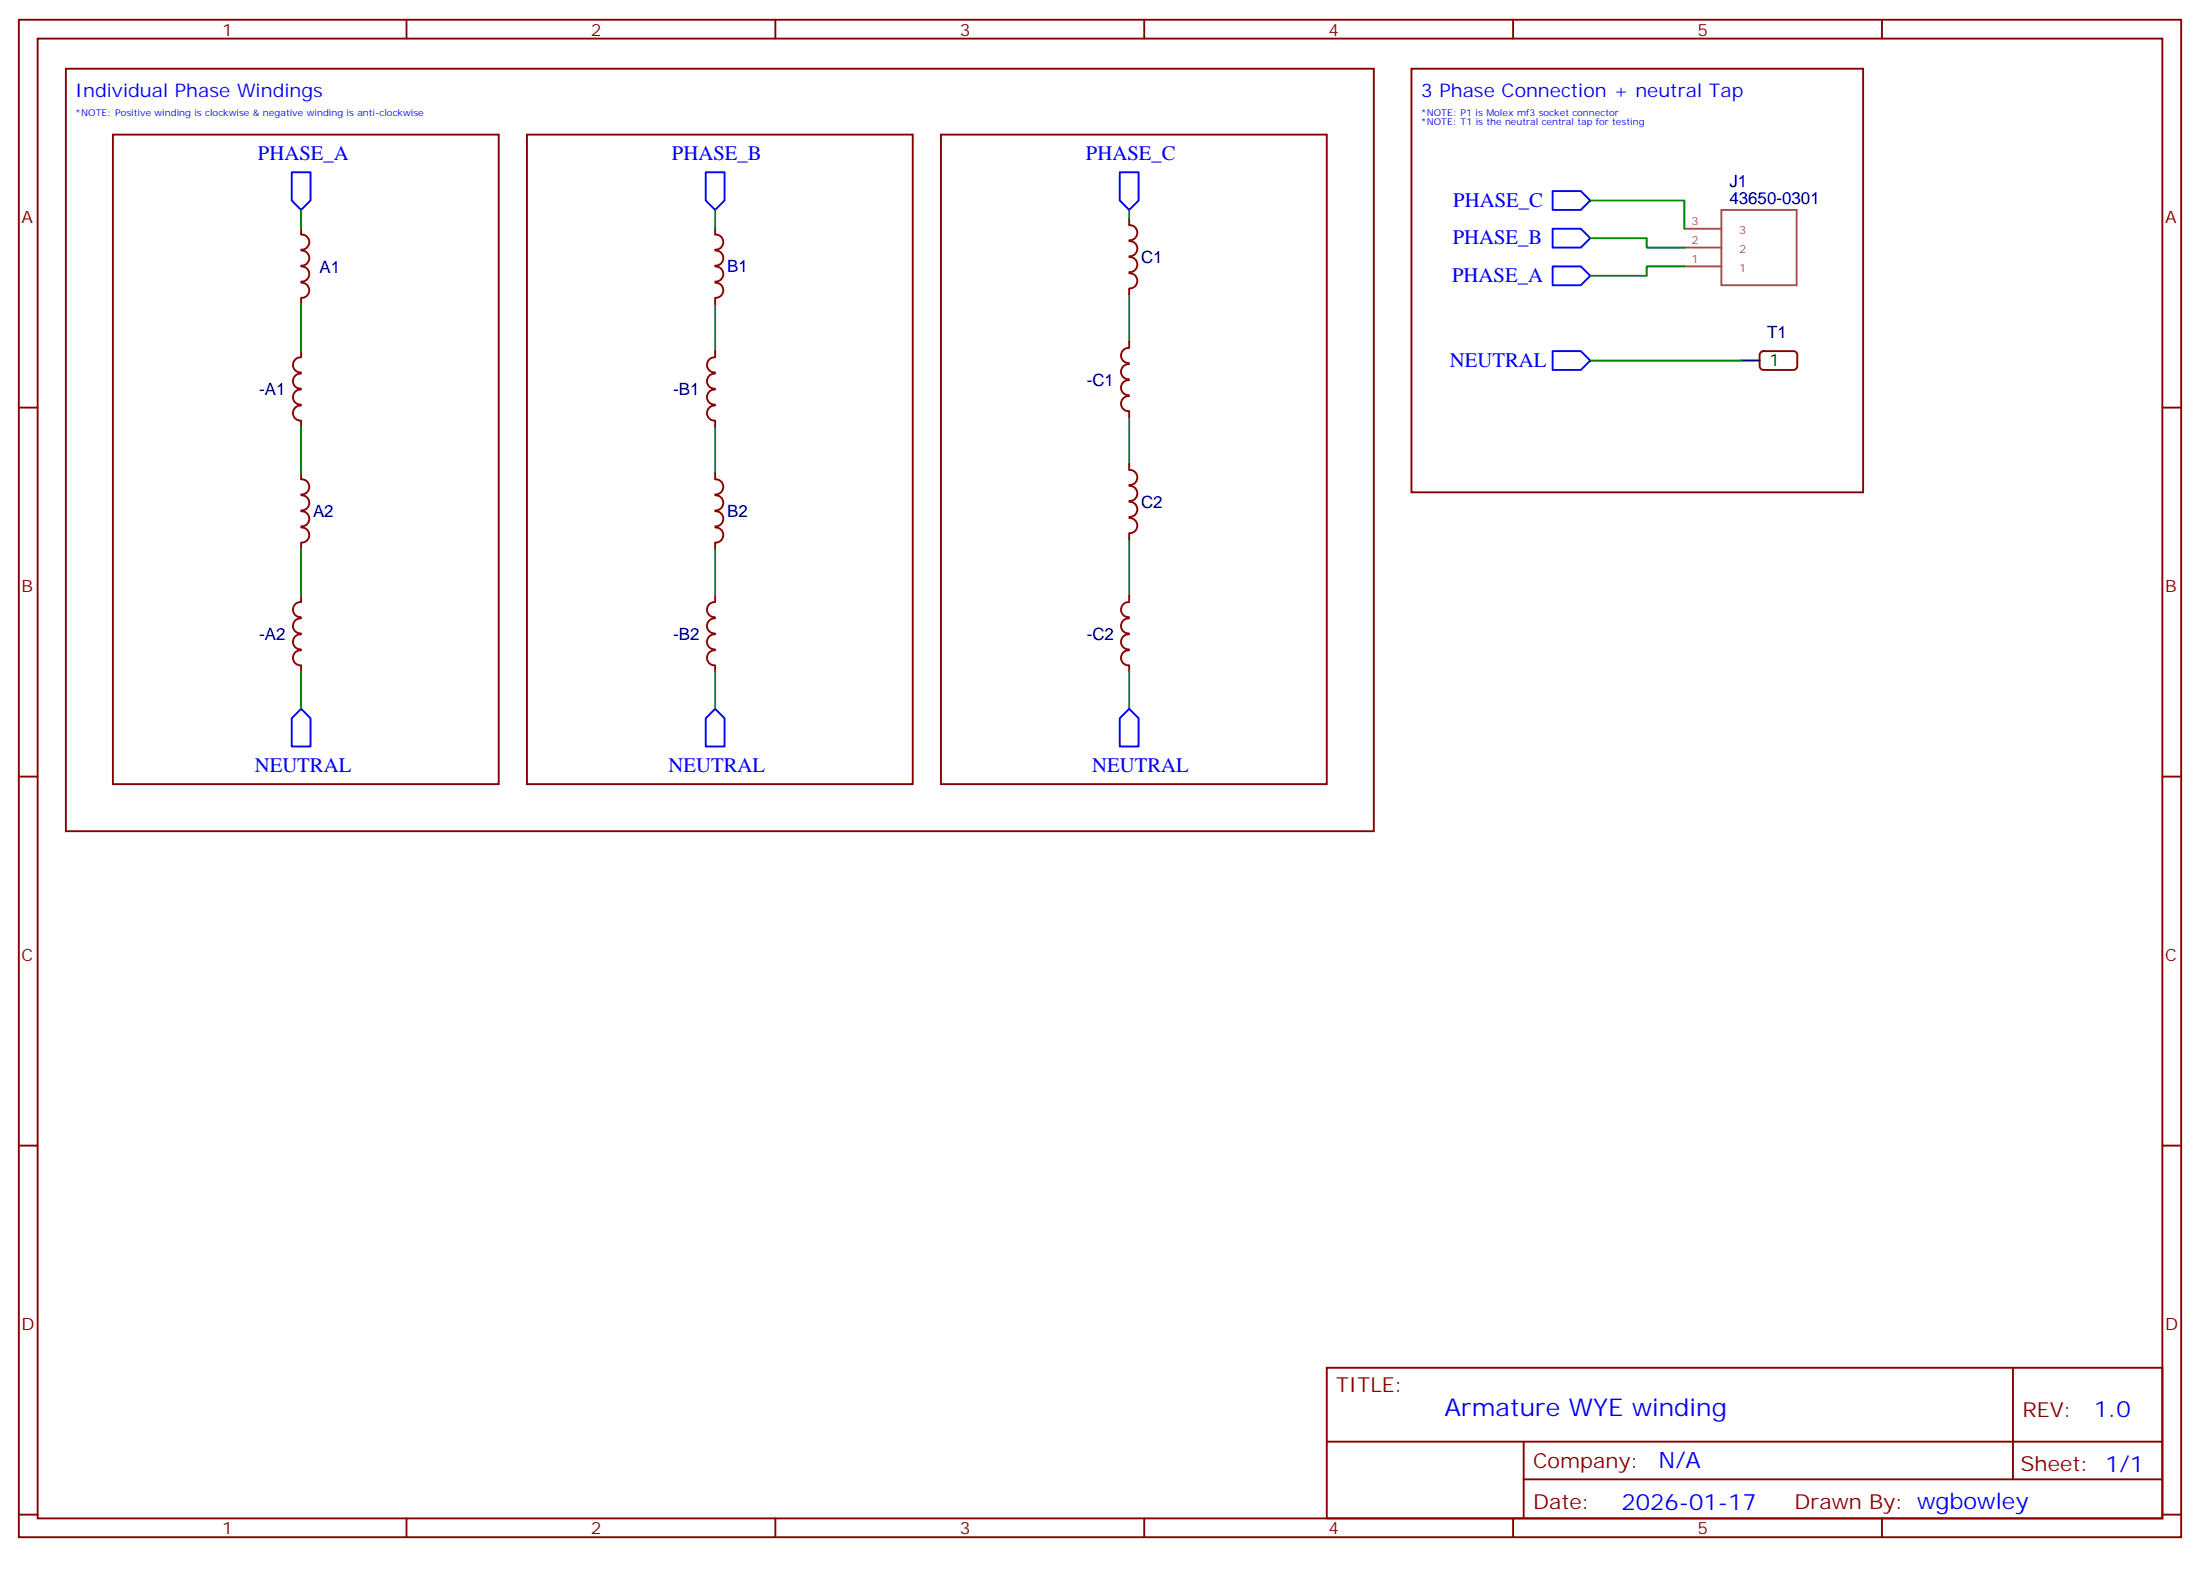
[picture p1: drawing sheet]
<svg xmlns="http://www.w3.org/2000/svg" width="412mm" height="295mm" viewBox="0 0 412 295" stroke-linecap="round" stroke-linejoin="round" font-family="sans-serif">
<g fill="none" stroke="#870000" stroke-width=".35">
<path d="M3.5 3.7h405.4v284.3h-405.4zM7.1 7.2h398.2v277.3h-398.2zM12.3 12.9h245.2v142.9h-245.2zM76.2 3.7v3.5M145.3 3.7v3.5M214.5 3.7v3.5M264.6 12.9h84.6v79.4h-84.6zM283.6 3.7v3.5M352.8 3.7v3.5M21.2 25.2h72.3v121.7h-72.3zM98.8 25.2h72.3v121.7h-72.3zM176.4 25.2h72.3v121.7h-72.3z"/>
<path d="M56.4 42.9v1M56.4 55.9v1.1M56.5 44a1.41 1.41 0 0 1 1.5 1.4 1.41 1.41 0 0 1-1.5 1.4M56.5 53a1.41 1.41 0 0 1 1.5 1.4 1.41 1.41 0 0 1-1.5 1.4M56.5 47a1.41 1.41 0 0 1 1.5 1.4 1.41 1.41 0 0 1-1.5 1.4M56.5 49.9a1.41 1.41 0 0 1 1.5 1.4 1.41 1.41 0 0 1-1.5 1.5M134.1 42.9v1M134.1 55.9v1.1M134.1 44a1.41 1.41 0 0 1 1.5 1.4 1.41 1.41 0 0 1-1.5 1.4M134.1 53a1.41 1.41 0 0 1 1.5 1.4 1.41 1.41 0 0 1-1.5 1.4M134.1 47a1.41 1.41 0 0 1 1.5 1.4 1.41 1.41 0 0 1-1.5 1.4M134.1 49.9a1.41 1.41 0 0 1 1.5 1.4 1.41 1.41 0 0 1-1.5 1.5"/>
<path d="M211.7 41.1v1.1a1.41 1.41 0 0 1 1.5 1.4 1.41 1.41 0 0 1-1.5 1.4M211.7 54.2v1M211.7 51.2a1.41 1.41 0 0 1 1.5 1.4 1.41 1.41 0 0 1-1.5 1.4M211.7 45.2a1.41 1.41 0 0 1 1.5 1.4 1.41 1.41 0 0 1-1.5 1.4M211.7 48.2a1.41 1.41 0 0 1 1.5 1.4 1.41 1.41 0 0 1-1.5 1.4M3.5 76.4h3.6M56.4 73a1.41 1.41 0 0 0-1.5 1.4 1.41 1.41 0 0 0 1.5 1.4M56.4 70a1.41 1.41 0 0 0-1.5 1.4 1.41 1.41 0 0 0 1.5 1.4M56.4 76a1.41 1.41 0 0 0-1.5 1.4 1.41 1.41 0 0 0 1.5 1.4v1.1M56.4 67a1.41 1.41 0 0 0-1.5 1.4 1.41 1.41 0 0 0 1.5 1.4M56.4 65.8v1.1M134 73a1.41 1.41 0 0 0-1.5 1.4 1.41 1.41 0 0 0 1.5 1.4"/>
<path d="M134 70a1.41 1.41 0 0 0-1.5 1.4 1.41 1.41 0 0 0 1.5 1.4M134 76a1.41 1.41 0 0 0-1.5 1.4 1.41 1.41 0 0 0 1.5 1.4M134 67a1.41 1.41 0 0 0-1.5 1.4 1.41 1.41 0 0 0 1.5 1.4M134.1 65.8v1.1M134.1 78.8v1.1M211.6 71.2a1.41 1.41 0 0 0-1.5 1.4 1.41 1.41 0 0 0 1.5 1.4M211.6 68.3a1.41 1.41 0 0 0-1.5 1.4 1.41 1.41 0 0 0 1.5 1.4M211.6 74.2a1.41 1.41 0 0 0-1.5 1.4 1.41 1.41 0 0 0 1.5 1.4M211.6 65.2a1.41 1.41 0 0 0-1.5 1.4 1.41 1.41 0 0 0 1.5 1.4M211.7 64v1.1M211.7 77.1v1M330.1 66l.5-.2h5.6a.71 .71 0 0 1 .7 .7v2.1a.76 .76 0 0 1-.7 .7h-5.6a.76 .76 0 0 1-.8-.7v-2.1z"/>
<path d="M405.3 76.4h3.6M56.4 88.7v1.1M56.5 89.8a1.41 1.41 0 0 1 1.5 1.4 1.41 1.41 0 0 1-1.5 1.4M56.5 98.8a1.41 1.41 0 0 1 1.5 1.5 1.41 1.41 0 0 1-1.5 1.4M56.5 92.8a1.41 1.41 0 0 1 1.5 1.4 1.41 1.41 0 0 1-1.5 1.4M56.5 95.8a1.41 1.41 0 0 1 1.5 1.4 1.41 1.41 0 0 1-1.5 1.4M134.1 88.7v1.1M134.1 89.8a1.41 1.41 0 0 1 1.5 1.4 1.41 1.41 0 0 1-1.5 1.4M134.1 98.8a1.41 1.41 0 0 1 1.5 1.5 1.41 1.41 0 0 1-1.5 1.4M134.1 92.8a1.41 1.41 0 0 1 1.5 1.4 1.41 1.41 0 0 1-1.5 1.4M134.1 95.8a1.41 1.41 0 0 1 1.5 1.4 1.41 1.41 0 0 1-1.5 1.4M211.7 87v1"/>
<path d="M211.7 88.1a1.41 1.41 0 0 1 1.5 1.4 1.41 1.41 0 0 1-1.5 1.4M211.7 97.1a1.41 1.41 0 0 1 1.5 1.4 1.41 1.41 0 0 1-1.5 1.4M211.7 91.1a1.41 1.41 0 0 1 1.5 1.4 1.41 1.41 0 0 1-1.5 1.4M211.7 94a1.41 1.41 0 0 1 1.5 1.4 1.41 1.41 0 0 1-1.5 1.4M56.4 118.9a1.41 1.41 0 0 0-1.5 1.4 1.41 1.41 0 0 0 1.5 1.4M56.4 115.9a1.41 1.41 0 0 0-1.5 1.4 1.41 1.41 0 0 0 1.5 1.4M56.4 112.8a1.41 1.41 0 0 0-1.5 1.4 1.41 1.41 0 0 0 1.5 1.4M56.4 101.8v1M56.4 111.7v1M134 118.9a1.41 1.41 0 0 0-1.5 1.4 1.41 1.41 0 0 0 1.5 1.4M134 115.9a1.41 1.41 0 0 0-1.5 1.4 1.41 1.41 0 0 0 1.5 1.4M134 112.8a1.41 1.41 0 0 0-1.5 1.4 1.41 1.41 0 0 0 1.5 1.4"/>
<path d="M134.1 101.8v1M134.1 111.7v1M211.6 118.9a1.41 1.41 0 0 0-1.5 1.4 1.41 1.41 0 0 0 1.5 1.4M211.6 115.9a1.41 1.41 0 0 0-1.5 1.4 1.41 1.41 0 0 0 1.5 1.4M211.6 112.8a1.41 1.41 0 0 0-1.5 1.4 1.41 1.41 0 0 0 1.5 1.4M211.7 100v1.1M211.7 111.7v1M56.4 121.9a1.41 1.41 0 0 0-1.5 1.4 1.41 1.41 0 0 0 1.5 1.4M56.4 124.7v1.1M134 121.9a1.41 1.41 0 0 0-1.5 1.4 1.41 1.41 0 0 0 1.5 1.4M134.1 124.7v1.1M211.6 121.9a1.41 1.41 0 0 0-1.5 1.4 1.41 1.41 0 0 0 1.5 1.4"/>
<path d="M211.7 124.7v1.1M3.5 145.5h3.6M405.3 145.5h3.6M3.5 214.7h3.6M405.3 214.7h3.6M248.7 256.3h156.6v28.2h-156.6zM377.3 256.3v20.9M248.7 270.1h156.5M285.6 277.2h119.6M285.6 270.1v14.2M3.5 283.8h3.6M76.2 284.5v3.5"/>
<path d="M145.3 284.5v3.5M214.5 284.5v3.5M283.6 284.5v3.5M352.8 284.5v3.5M405.3 283.8h3.6"/>
</g>
<g fill="none" stroke="#008700" stroke-width=".35">
<path d="M56.4 39.3v3.6M134.1 39.3v3.6M211.7 39.3v1.8M298.1 37.6h17.6v5.3M56.4 57v8.8M134.1 57v8.8M211.7 55.2v8.8M298.1 44.6h10.6v1.8h7M315.7 49.9h-7v1.8h-10.6M56.4 79.9v8.8M134.1 79.9v8.8M211.7 78.1v8.9"/>
<path d="M298.1 67.6h28.2M56.4 102.8v8.9M134.1 102.8v8.9M211.7 101.1v10.6M56.4 125.8v7M134.1 125.8v7M211.7 125.8v7"/>
</g>
<path d="M54.7 32.3h3.5v5.3l-1.8 1.7-1.7-1.7zM132.3 32.3h3.5v5.3l-1.7 1.7-1.8-1.7zM209.9 32.3h3.5v5.3l-1.7 1.7-1.8-1.7zM291 35.8h5.3l1.8 1.8-1.8 1.7h-5.3zM291 42.9h5.3l1.8 1.7-1.8 1.8h-5.3zM291 49.9h5.3l1.8 1.8-1.8 1.7h-5.3zM291 65.8h5.3l1.8 1.8-1.8 1.7h-5.3zM56.4 132.8l1.8 1.8v5.3h-3.5v-5.3zM134.1 132.8l1.7 1.8v5.3h-3.5v-5.3zM211.7 132.8l1.7 1.8v5.3h-3.5v-5.3z" fill="none" stroke="#00f" stroke-width=".35"/>
<path d="M326.3 67.6h3.5" fill="none" stroke="#000" stroke-width=".35"/>
<path d="M322.7 39.3h14.1v14.1h-14.1zM315.7 49.9h7M315.7 46.4h7M315.7 42.9h7" fill="none" stroke="#a64a4a" stroke-width=".35"/>
<text font-size="4.6" fill="#00f" x="270.8" y="265.3">Armature WYE winding</text>
<g font-size="4.2" fill="#00f">
<text x="392.5" y="265.6">1.0</text>
<text x="310.9" y="275.1">N/A</text>
<text x="304" y="282.9">2026-01-17</text>
</g>
<g font-size="3.9" fill="#00f">
<text x="48.4" y="30">PHASE_A</text>
<text x="126" y="30">PHASE_B</text>
<text x="203.6" y="30">PHASE_C</text>
<text x="272.4" y="38.8">PHASE_C</text>
<text x="272.3" y="45.7">PHASE_B</text>
<text x="272.2" y="52.8">PHASE_A</text>
<text x="271.8" y="68.8">NEUTRAL</text>
<text x="47.8" y="144.6">NEUTRAL</text>
<text x="125.3" y="144.7">NEUTRAL</text>
<text x="204.7" y="144.6">NEUTRAL</text>
</g>
<g font-size="3.9" fill="#800">
<text x="250.5" y="260.9">TITLE:</text>
<text x="379.1" y="265.6">REV:</text>
<text x="287.4" y="275.1">Company:</text>
<text x="378.7" y="275.7">Sheet: 1/1</text>
<text x="287.4" y="282.8">Date:</text>
<text x="336.4" y="282.8">Drawn By: wgbowley</text>
</g>
<g font-size="3.5" fill="#00f">
<text x="14.1" y="18.2">Individual Phase Windings</text>
<text x="266.3" y="18.2">3 Phase Connection + neutral Tap</text>
</g>
<g font-size="3.2" fill="#800">
<text x="41.6" y="6.7">1</text>
<text x="110.8" y="6.7">2</text>
<text x="179.9" y="6.7">3</text>
<text x="249.1" y="6.7">4</text>
<text x="318.2" y="6.7">5</text>
<text x="4.1" y="41.8">A</text>
<text x="405.9" y="41.8">A</text>
<text x="4.1" y="110.9">B</text>
<text x="405.9" y="110.9">B</text>
<text x="4.1" y="180.1">C</text>
<text x="405.9" y="180.1">C</text>
<text x="4.1" y="249.2">D</text>
<text x="405.9" y="249.2">D</text>
<text x="41.6" y="287.5">1</text>
<text x="110.8" y="287.5">2</text>
<text x="179.9" y="287.5">3</text>
<text x="249.1" y="287.5">4</text>
<text x="318.2" y="287.5">5</text>
</g>
<g font-size="3.2" fill="#000080">
<text x="324.2" y="35.1">J1</text>
<text x="324.2" y="38.3">43650-0301</text>
<text x="59.9" y="51.1">A1</text>
<text x="136.3" y="51.1">B1</text>
<text x="213.9" y="49.3">C1</text>
<text x="331.3" y="63.4">T1</text>
<text x="48.6" y="74">-A1</text>
<text x="126.2" y="74">-B1</text>
<text x="203.7" y="72.3">-C1</text>
<text x="213.9" y="95.2">C2</text>
<text x="58.7" y="96.9">A2</text>
<text x="136.3" y="96.9">B2</text>
<text x="48.6" y="119.9">-A2</text>
<text x="126.2" y="119.9">-B2</text>
<text x="203.7" y="119.9">-C2</text>
</g>
<text font-size="3.2" x="331.6" y="68.6">1</text>
<g font-size="2.1" fill="#a54b4b">
<text x="317.1" y="45.7">2</text>
<text x="317.1" y="42.2">3</text>
<text x="326" y="47.4">2</text>
<text x="326" y="43.9">3</text>
<text x="317.1" y="49.2">1</text>
<text x="326" y="51">1</text>
</g>
<g font-size="1.8" fill="#00f">
<text x="14.1" y="21.7">*NOTE: Positive winding is clockwise &amp; negative winding is anti-clockwise</text>
<text x="266.3" y="21.7">*NOTE: P1 is Molex mf3 socket connector</text>
<text x="266.3" y="23.5">*NOTE: T1 is the neutral central tap for testing</text>
</g>
</svg>
